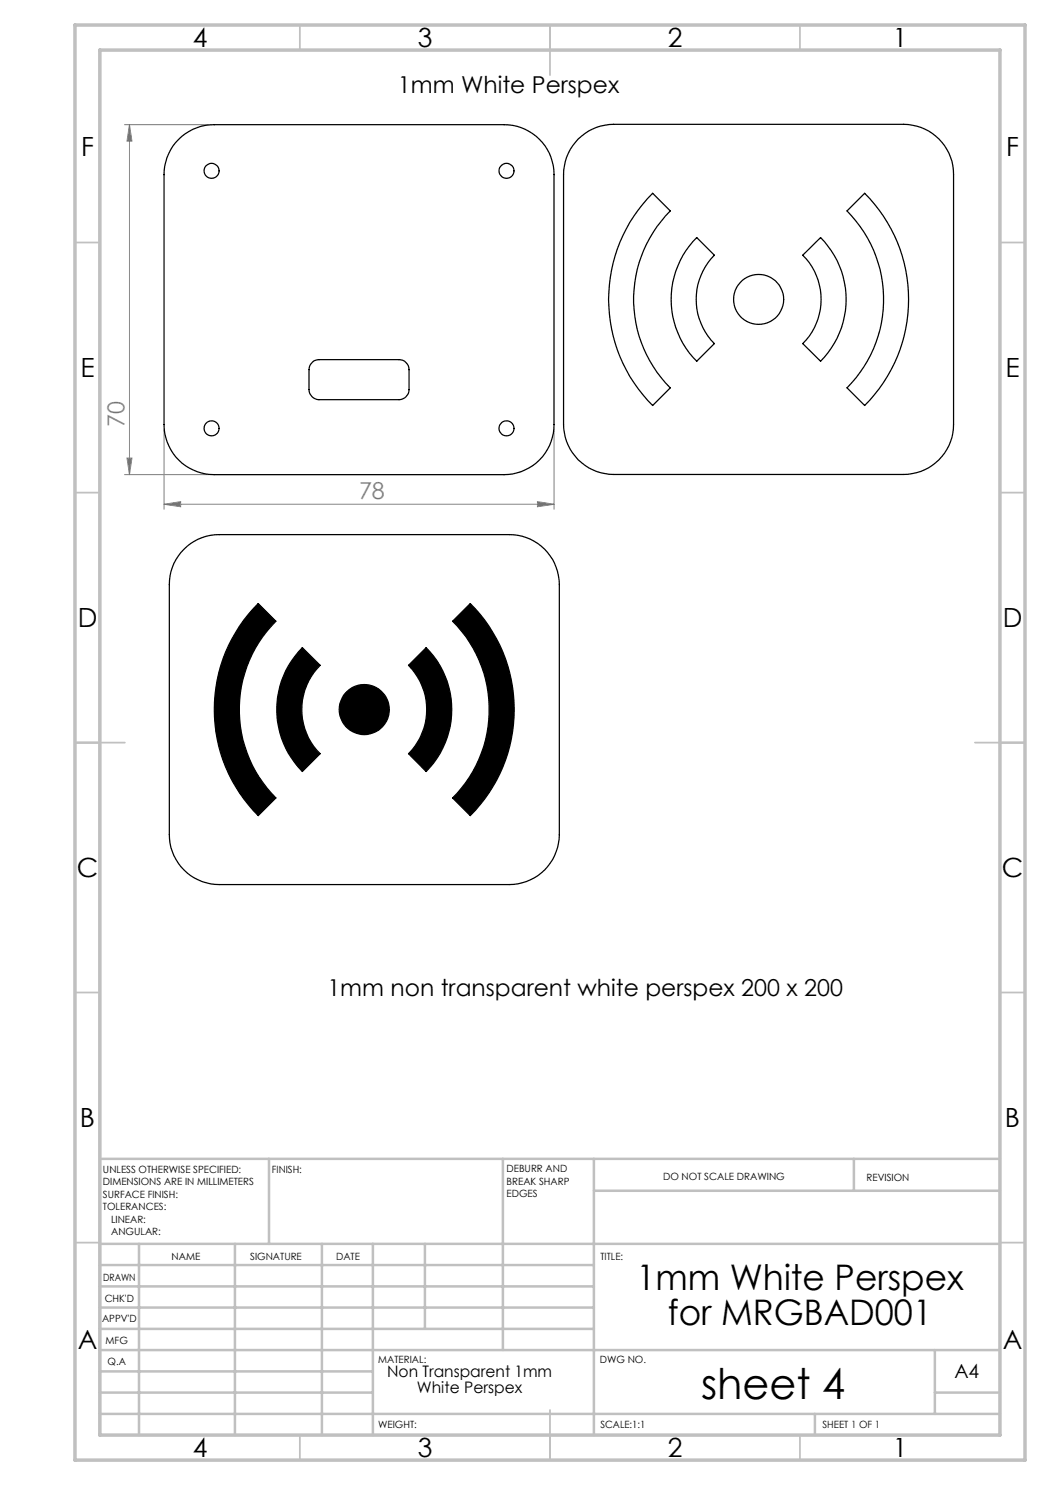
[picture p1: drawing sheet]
<svg xmlns="http://www.w3.org/2000/svg" width="210mm" height="297mm" viewBox="0 0 210 297" stroke-linecap="round" stroke-linejoin="round" font-family="sans-serif">
<path d="M24.9 24.9h16.9M25.9 24.9v70M25.9 24.9l.5 3.3h-1zM24.9 94.9h16.9M25.4 91.6h1l-.5 3.3zM32.8 85.9v15.9M110.8 85.9v15.9M32.8 100.9l3.3-.6v1zM32.8 100.9h78M107.5 100.3l3.3 .6-3.3 .4z" fill="none" stroke="#808080" stroke-width=".2"/>
<g fill="none" stroke="#c0c0c0" stroke-width=".35">
<path d="M60 5v5M110 5v10M160 5v5M15 48.5h5M200 48.5h5M15 98.5h5M200 98.5h5M15 148.5h10M195 148.5h10M15 198.5h5M200 198.5h5M15 248.5h5"/>
<path d="M200 248.5h5M60 287v5M110 282v10M160 287v5"/>
</g>
<g fill="none" stroke="#c0c0c0" stroke-width=".5">
<path d="M53.8 231.8v17M100.6 231.8v38.2M118.8 231.8v55.2M118.8 238.2h81.2M170.8 231.8v6.4M200 231.8h-180v55.2M20 248.8h180M20 257.3h98.8M20 253h98.8M27.8 248.8v38.2M47 248.8v38.2M64.4 248.8v38.2"/>
<path d="M74.6 248.8v38.2M85 248.8v17M20 265.8h98.8M20 261.5h98.8M20 278.5h54.6M20 274.3h54.6M20 270h180M187 278.5h13M187 270v12.8M20 282.8h180M163 282.8v4.2"/>
</g>
<path d="M15 5h190v287h-190zM20 10h180v277h-180z" fill="none" stroke="#c0c0c0" stroke-width=".7"/>
<g fill="#808080">
<path d="M32.8 100.9l3.3-.6v1zM107.5 100.3l3.3 .6-3.3 .4z"/>
<path d="M25.9 24.9l.5 3.3h-1zM25.4 91.6h1l-.5 3.3z"/>
</g>
<path d="M51.6 120.7a30 30 0 0 0 0 42.4l3.6-3.5a25 25 0 0 1 0-35.4zM60.5 129.5a17.5 17.5 0 0 0 0 24.8l3.5-3.6a12.5 12.5 0 0 1 0-17.6zM67.9 141.9a5 5 0 0 0 10 0 5 5 0 0 0-10 0zM81.7 133.1a12.6 12.6 0 0 1 0 17.6l3.5 3.6a17.5 17.5 0 0 0 0-24.8zM90.5 124.2a24.9 24.9 0 0 1 0 35.4l3.6 3.5a30 30 0 0 0 0-42.4z" fill-rule="evenodd" fill="#000"/>
<g fill="none" stroke="#000" stroke-width=".25">
<path d="M35.7 27.9a9.9 9.9 0 0 1 7.1-3h58a10 10 0 0 1 10 10v50a10 10 0 0 1-10 10h-58a10 10 0 0 1-10-10v-50a9.9 9.9 0 0 1 2.9-7zM115.6 27.8a10.2 10.2 0 0 1 7.1-2.9h58a10 10 0 0 1 10 10v50a10 10 0 0 1-10 10h-58a10 10 0 0 1-10-10v-50a10 10 0 0 1 2.9-7.1zM130.5 38.7l3.6 3.5a25 25 0 0 0 0 35.4l-3.6 3.5a29.9 29.9 0 0 1 0-42.4zM139.3 47.5l3.6 3.5a12.6 12.6 0 0 0 0 17.7l-3.6 3.5a17.5 17.5 0 0 1 0-24.7zM160.5 51l3.6-3.5a17.5 17.5 0 0 1 0 24.7l-3.6-3.5a12.5 12.5 0 0 0 0-17.7zM169.4 42.2l3.5-3.5a30 30 0 0 1 0 42.4l-3.5-3.5a25.1 25.1 0 0 0 0-35.4zM62.4 72.5a1.78 1.78 0 0 1 1.4-.6h16a2.05 2.05 0 0 1 2 2v4a2.05 2.05 0 0 1-2 2h-16a2.05 2.05 0 0 1-2-2v-4a1.78 1.78 0 0 1 .6-1.4zM36.8 109.9a9.7 9.7 0 0 1 7.1-3h57.9a10 10 0 0 1 10.1 10v50a10 10 0 0 1-10.1 10h-57.9a10 10 0 0 1-10-10v-50a9.9 9.9 0 0 1 2.9-7zM51.6 120.7l3.6 3.5a25 25 0 0 0 0 35.4l-3.6 3.5a30 30 0 0 1 0-42.4zM60.5 129.5l3.5 3.6a12.5 12.5 0 0 0 0 17.6l-3.5 3.6a17.5 17.5 0 0 1 0-24.8zM81.7 133.1l3.5-3.6a17.5 17.5 0 0 1 0 24.8l-3.5-3.6a12.6 12.6 0 0 0 0-17.6zM90.5 124.2l3.6-3.5a30 30 0 0 1 0 42.4l-3.6-3.5a25 25 0 0 0 0-35.4z"/>
<circle cx="42.3" cy="34.2" r="1.49"/>
<circle cx="101.3" cy="34.2" r="1.49"/>
<circle cx="151.7" cy="59.9" r="5"/>
<circle cx="42.3" cy="85.7" r="1.5"/>
<circle cx="101.3" cy="85.7" r="1.5"/>
<circle cx="72.8" cy="141.9" r="5"/>
</g>
<text font-size="8.5" x="140.2" y="279.7">sheet 4</text>
<g font-size="7.1">
<text x="127.3" y="258">1mm White Perspex</text>
<text x="133.6" y="265.1">for MRGBAD001</text>
</g>
<g font-size="5.3">
<text x="38.5" y="9.5">4</text>
<text x="83.5" y="9.5">3</text>
<text x="133.6" y="9.5">2</text>
<text x="178.6" y="9.5">1</text>
<text x="16.2" y="31.2">F</text>
<text x="201.2" y="31.2">F</text>
<text x="16.1" y="75.5">E</text>
<text x="201.1" y="75.5">E</text>
<text x="15.5" y="125.5">D</text>
<text x="200.5" y="125.5">D</text>
<text x="15.4" y="175.5">C</text>
<text x="200.4" y="175.5">C</text>
<text x="16" y="225.5">B</text>
<text x="201" y="225.5">B</text>
<text x="15.5" y="269.8">A</text>
<text x="200.5" y="269.8">A</text>
<text x="38.5" y="291.5">4</text>
<text x="83.5" y="291.5">3</text>
<text x="133.6" y="291.5">2</text>
<text x="178.6" y="291.5">1</text>
</g>
<g font-size="4.7">
<text x="79.6" y="18.6">1mm White Perspex</text>
<text x="65.5" y="199.1">1mm non transparent white perspex 200 x 200</text>
</g>
<g font-size="4.7" fill="#808080">
<text x="24.9" y="85.3" transform="rotate(-90 24.9 85.3)">70</text>
<text x="71.8" y="99.8">78</text>
</g>
<text font-size="3.9" x="190.9" y="275.5">A4</text>
<g font-size="3.2">
<text x="77.4" y="275.3">Non Transparent 1mm</text>
<text x="83.4" y="278.5">White Perspex</text>
</g>
<g font-size="2">
<text x="20.6" y="234.6">UNLESS OTHERWISE SPECIFIED:</text>
<text x="20.6" y="237.1">DIMENSIONS ARE IN MILLIMETERS</text>
<text x="20.6" y="239.6">SURFACE FINISH:</text>
<text x="54.4" y="234.6">FINISH:</text>
<text x="101.3" y="234.5">DEBURR AND</text>
<text x="101.3" y="237">BREAK SHARP</text>
<text x="101.3" y="239.5">EDGES</text>
<text x="132.6" y="236">DO NOT SCALE DRAWING</text>
<text x="173.3" y="236.2">REVISION</text>
<text x="20.6" y="242.1">TOLERANCES:</text>
<text x="22.2" y="244.6">LINEAR:</text>
<text x="22.2" y="247.1">ANGULAR:</text>
<text x="34.3" y="252">NAME</text>
<text x="50" y="251.9">SIGNATURE</text>
<text x="67.2" y="251.9">DATE</text>
<text x="120.1" y="251.9">TITLE:</text>
<text x="20.6" y="256.1">DRAWN</text>
<text x="20.9" y="260.3">CHK'D</text>
<text x="20.4" y="264.4">APPV'D</text>
<text x="21.1" y="268.8">MFG</text>
<text x="21.5" y="273">Q.A</text>
<text x="75.6" y="272.5">MATERIAL:</text>
<text x="120" y="272.5">DWG NO.</text>
<text x="75.6" y="285.5">WEIGHT:</text>
<text x="120.1" y="285.6">SCALE:1:1</text>
<text x="164.5" y="285.6">SHEET 1 OF 1</text>
</g>
</svg>
